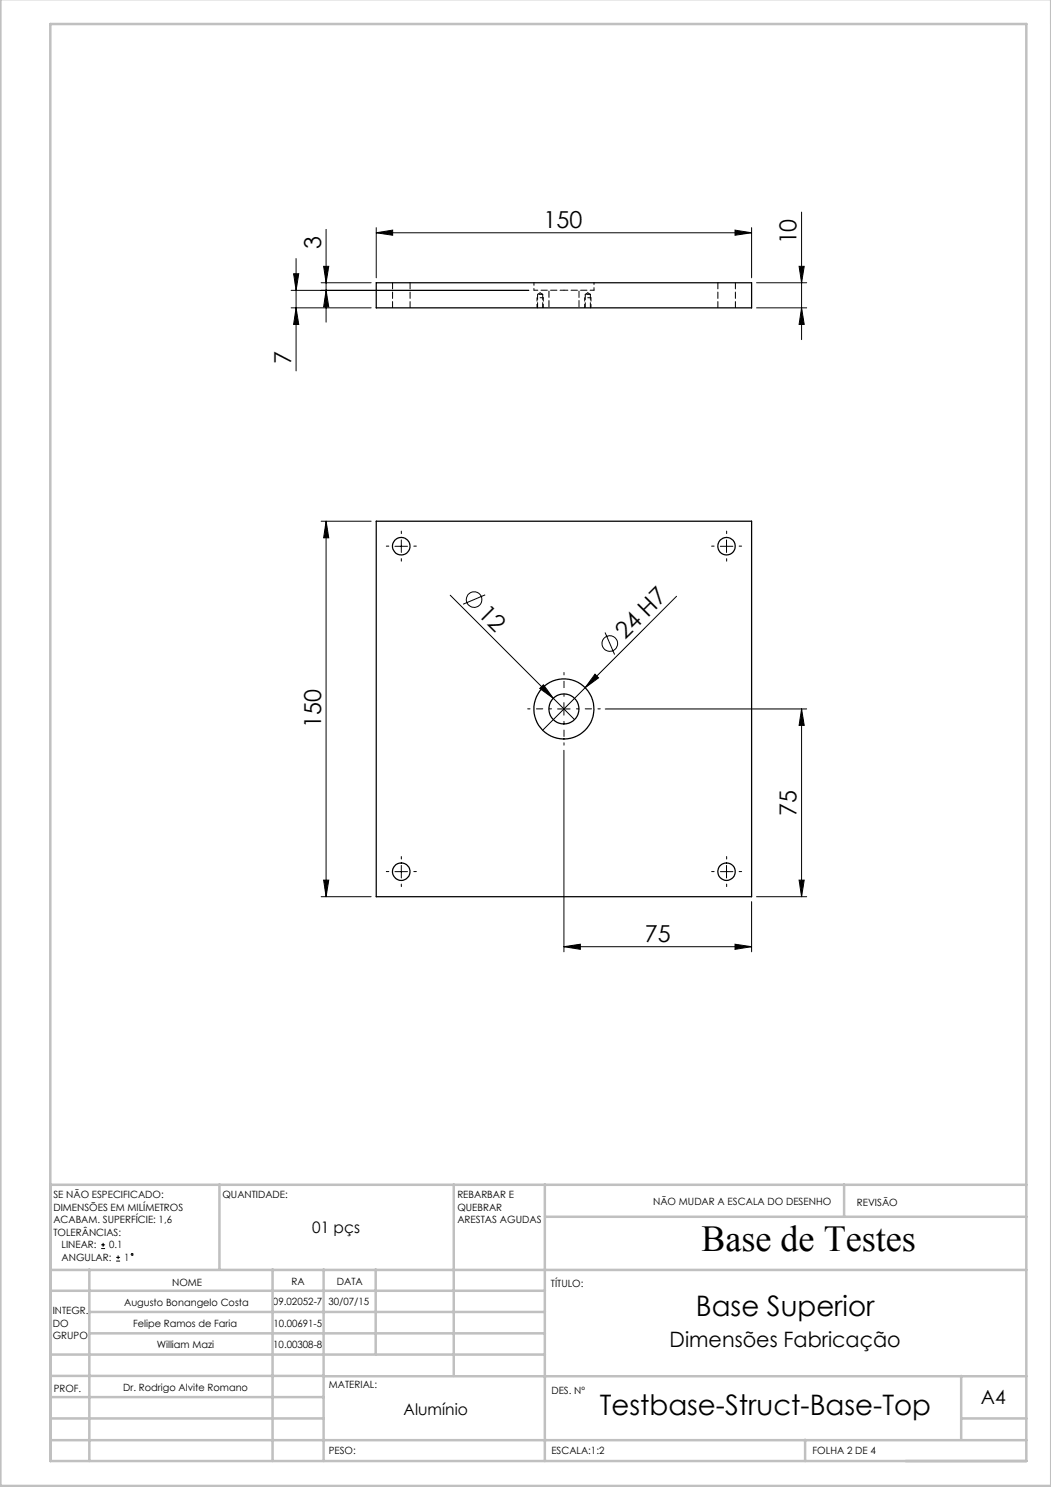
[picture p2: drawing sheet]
<svg xmlns="http://www.w3.org/2000/svg" width="210mm" height="297mm" viewBox="0 0 210 297" stroke-linecap="round" stroke-linejoin="round" font-family="sans-serif">
<g fill="none" stroke="#000" stroke-width=".2">
<path d="M58.2 58h47.5M58.7 54.7h1l-.5 3.3zM59.2 51.6v22.5M64.2 56.5h10M64.7 53.2h1l-.5 3.3zM65.2 58l.5 3.3h-1zM65.2 45.8v18.5M75.2 46.5l3.3-.5v1zM75.2 45.5v10M75.2 46.5h75M146.9 46l3.3 .5-3.3 .5zM150.2 45.5v10"/>
<path d="M151.2 56.5h10M159.7 53.2h1l-.5 3.3zM160.2 42.4v25.4M58.2 61.5h16M59.2 61.5l.5 3.3h-1zM151.2 61.5h10M160.2 61.5l.5 3.3h-1zM64.2 104.1h10M65.2 104.1l.5 3.3h-1zM65.2 104.1v75M78.9 109.1h2.5M80.2 107.8v2.5"/>
<path d="M90 118.9l24.8 24.8M96.9 118.8l-4.4 1.9M135.2 119.1l-26.8 26.7M143.9 109.1h2.5M145.2 107.8v2.5M107.8 137.5l.8-.7 2 2.7zM118.9 134.7l.7 .7-2.7 2zM120.9 126.3l1.9 4.4M111.4 141.6h2.5M112.7 140.3v2.5M112.7 149.9v40.2M120.9 141.6h40.3"/>
<path d="M160.2 141.6l.5 3.3h-1zM160.2 141.6v37.5M64.2 179.1h10M64.7 175.8h1l-.5 3.3zM78.9 174.1h2.5M80.2 172.9v2.5M143.9 174.1h2.5M145.2 172.9v2.5M151.2 179.1h10M159.7 175.8h1l-.5 3.3zM112.7 189.1l3.3-.5v1zM112.7 189.1h37.5"/>
<path d="M146.9 188.6l3.3 .5-3.3 .5zM150.2 180.1v10M20.2 249.4h.8M20.2 248.6h.8M20.6 248.2v.8M23.2 251.9h.8M23.2 251.1h.8M23.6 250.8v.7"/>
<circle cx="94.7" cy="119.8" r="1.56"/>
<circle cx="121.9" cy="128.5" r="1.56"/>
<circle cx="26.4" cy="250.5" r=".19"/>
</g>
<path d="M112.7 139.1v-4.8M110.2 141.6h-4.8M112.7 144.1v4.7M115.2 141.6h4.7" fill="none" stroke="#000" stroke-width=".2" stroke-dasharray="15.2 1.3 1.3 1.3" stroke-dashoffset="14.8"/>
<g fill="none" stroke="#000" stroke-width=".2" stroke-dasharray="15.2 1.3 1.3 1.3">
<path d="M77.7 109.1h-.5M80.2 106.6v-.5M80.2 111.6v.5M82.7 109.1h.5M142.7 109.1h-.5M145.2 106.6v-.5M145.2 111.6v.5M147.7 109.1h.5M77.7 174.1h-.5M80.2 171.6v-.5M80.2 176.6v.5M82.7 174.1h.5"/>
<path d="M142.7 174.1h-.5M145.2 171.6v-.5M145.2 176.6v.5M147.7 174.1h.5"/>
</g>
<g fill="none" stroke="#c0c0c0" stroke-width=".5">
<path d="M.1 -.1v296.9h209.9v-296.9M10.1 4.8h195v287h-195zM10.1 236.6h195M43.9 236.6v16.9M90.7 236.6v38.2M108.9 236.6v55.2M168.7 236.6v6.3M10.1 257.8h98.8M10.1 253.6h195M17.9 253.5v38.3M54.5 253.5v38.3M64.7 253.5v38.3"/>
<path d="M75.1 253.5v17M108.9 243h96.2M10.1 270.5h98.8M10.1 279h54.6M10.1 274.8h54.6M17.9 266.3h91M17.9 262h91M64.7 274.9h140.4M192.1 274.8v12.7M10.1 283.3h54.6M10.1 287.7h195M160.9 287.5v4.3"/>
<path d="M192.1 283.3h13"/>
</g>
<path d="M108.6 59.5h-1.3M118.1 59.5h-1.3M107.3 61.5v-2M108.6 61.5v-2M116.8 61.5v-2M118.1 61.5v-2" fill="none" stroke="#000" stroke-width=".2" stroke-dasharray="1.3 .6" stroke-dashoffset=".6"/>
<g fill="#000">
<path d="M107.8 137.5l.8-.7 2 2.7zM118.9 134.7l.7 .7-2.7 2z"/>
<path d="M146.9 46l3.3 .5-3.3 .5zM75.2 46.5l3.3-.5v1z"/>
<path d="M65.2 104.1l.5 3.3h-1zM64.7 175.8h1l-.5 3.3zM160.2 141.6l.5 3.3h-1zM159.7 175.8h1l-.5 3.3zM159.7 53.2h1l-.5 3.3zM160.2 61.5l.5 3.3h-1zM64.7 53.2h1l-.5 3.3zM65.2 58l.5 3.3h-1zM58.7 54.7h1l-.5 3.3zM59.2 61.5l.5 3.3h-1z"/>
<path d="M112.7 189.1l3.3-.5v1zM146.9 188.6l3.3 .5-3.3 .5z"/>
</g>
<g fill="none" stroke="#000" stroke-width=".25">
<path d="M75.2 56.5h75v5h-75zM75.2 104.1h75v75h-75z"/>
<circle cx="80.2" cy="109.1" r="1.75"/>
<circle cx="145.2" cy="109.1" r="1.75"/>
<circle cx="112.7" cy="141.6" r="6"/>
<circle cx="112.7" cy="141.6" r="3"/>
<circle cx="80.2" cy="174.1" r="1.75"/>
<circle cx="145.2" cy="174.1" r="1.75"/>
</g>
<path d="M106.7 58h6M108.4 58.8h-1M112.7 58h6M118 58.8h-1.1" fill="none" stroke="#000" stroke-width=".2" stroke-dasharray="1.3 .6" stroke-dashoffset=".5"/>
<path d="M78.4 56.5v5M107.9 58.5l-.5 .3M108.4 58.8l-.5-.3M117.5 58.5l-.6 .3M118 58.8l-.5-.3M143.4 56.5v5M81.9 61.5v-5M146.9 61.5v-5" fill="none" stroke="#000" stroke-width=".2" stroke-dasharray="1.3 .6"/>
<path d="M106.7 56.5v1.5M118.7 58v-1.5" fill="none" stroke="#000" stroke-width=".2" stroke-dasharray="1.3 .6" stroke-dashoffset=".8"/>
<path d="M109.7 58v3.5M115.7 61.5v-3.5" fill="none" stroke="#000" stroke-width=".2" stroke-dasharray="1.3 .6" stroke-dashoffset="-.2"/>
<path d="M107.4 58.8v2.7M116.9 58.8v2.7M108.4 61.5v-2.7M118 61.5v-2.7" fill="none" stroke="#000" stroke-width=".2" stroke-dasharray="1.3 .6" stroke-dashoffset=".3"/>
<text font-size="7.3" x="140.1" y="249.9">Base de Testes</text>
<g font-size="5.6">
<text x="139" y="262.9">Base Superior</text>
<text x="119.8" y="282.7">Testbase-Struct-Base-Top</text>
</g>
<g font-size="4.7">
<text x="108.6" y="45.5">150</text>
<text x="64.2" y="49.7" transform="rotate(-90 64.2 49.7)">3</text>
<text x="159.2" y="48.8" transform="rotate(-90 159.2 48.8)">10</text>
<text x="58.2" y="72.8" transform="rotate(-90 58.2 72.8)">7</text>
<text x="95.4" y="122.8" transform="rotate(45 95.4 122.8)">12</text>
<text x="124.9" y="127.9" transform="rotate(-45 124.9 127.9)">24 H7</text>
<text x="64.2" y="145.5" transform="rotate(-90 64.2 145.5)">150</text>
<text x="159.2" y="162.9" transform="rotate(-90 159.2 162.9)">75</text>
<text x="128.9" y="188.1">75</text>
</g>
<text font-size="4.2" x="133.8" y="269">Dimensões Fabricação</text>
<text font-size="3.9" x="196" y="280.4">A4</text>
<g font-size="3.2">
<text x="62.4" y="246.2">01 pçs</text>
<text x="80.6" y="282.7">Alumínio</text>
</g>
<g font-size="2">
<text x="10.7" y="239.4">SE NÃO ESPECIFICADO:</text>
<text x="44.4" y="239.4">QUANTIDADE:</text>
<text x="91.4" y="239.3">REBARBAR E</text>
<text x="10.7" y="241.9">DIMENSÕES EM MILÍMETROS</text>
<text x="10.7" y="244.4">ACABAM. SUPERFÍCIE: 1,6</text>
<text x="91.4" y="241.8">QUEBRAR</text>
<text x="91.4" y="244.3">ARESTAS AGUDAS</text>
<text x="130.5" y="240.8">NÃO MUDAR A ESCALA DO DESENHO</text>
<text x="171.2" y="241">REVISÃO</text>
<text x="10.7" y="246.9">TOLERÂNCIAS:</text>
<text x="12.3" y="249.4">LINEAR:</text>
<text x="12.3" y="251.9">ANGULAR:</text>
<text x="21.8" y="249.4">0.1</text>
<text x="24.8" y="251.9">1</text>
<text x="34.4" y="256.8">NOME</text>
<text x="58.3" y="256.7">RA</text>
<text x="67.3" y="256.7">DATA</text>
<text x="110.1" y="257.1">TÍTULO:</text>
<text x="10.5" y="262.4">INTEGR.</text>
<text x="24.8" y="260.9">Augusto Bonangelo Costa</text>
<text x="54.5" y="260.7">09.02052-7</text>
<text x="65.6" y="260.7">30/07/15</text>
<text x="10.5" y="264.9">DO</text>
<text x="10.5" y="267.4">GRUPO</text>
<text x="26.6" y="265.1">Felipe Ramos de Faria</text>
<text x="31.3" y="269.2">William Mazi</text>
<text x="54.6" y="269.2">10.00308-8</text>
<text x="54.6" y="265.1">10.00691-5</text>
<text x="10.7" y="277.9">PROF.</text>
<text x="24.6" y="277.8">Dr. Rodrigo Alvite Romano</text>
<text x="65.7" y="277.3">MATERIAL:</text>
<text x="110.2" y="278.5">DES. Nº</text>
<text x="65.7" y="290.3">PESO:</text>
<text x="110.2" y="290.5">ESCALA:1:2</text>
<text x="162.4" y="290.4">FOLHA 2 DE 4</text>
</g>
</svg>
